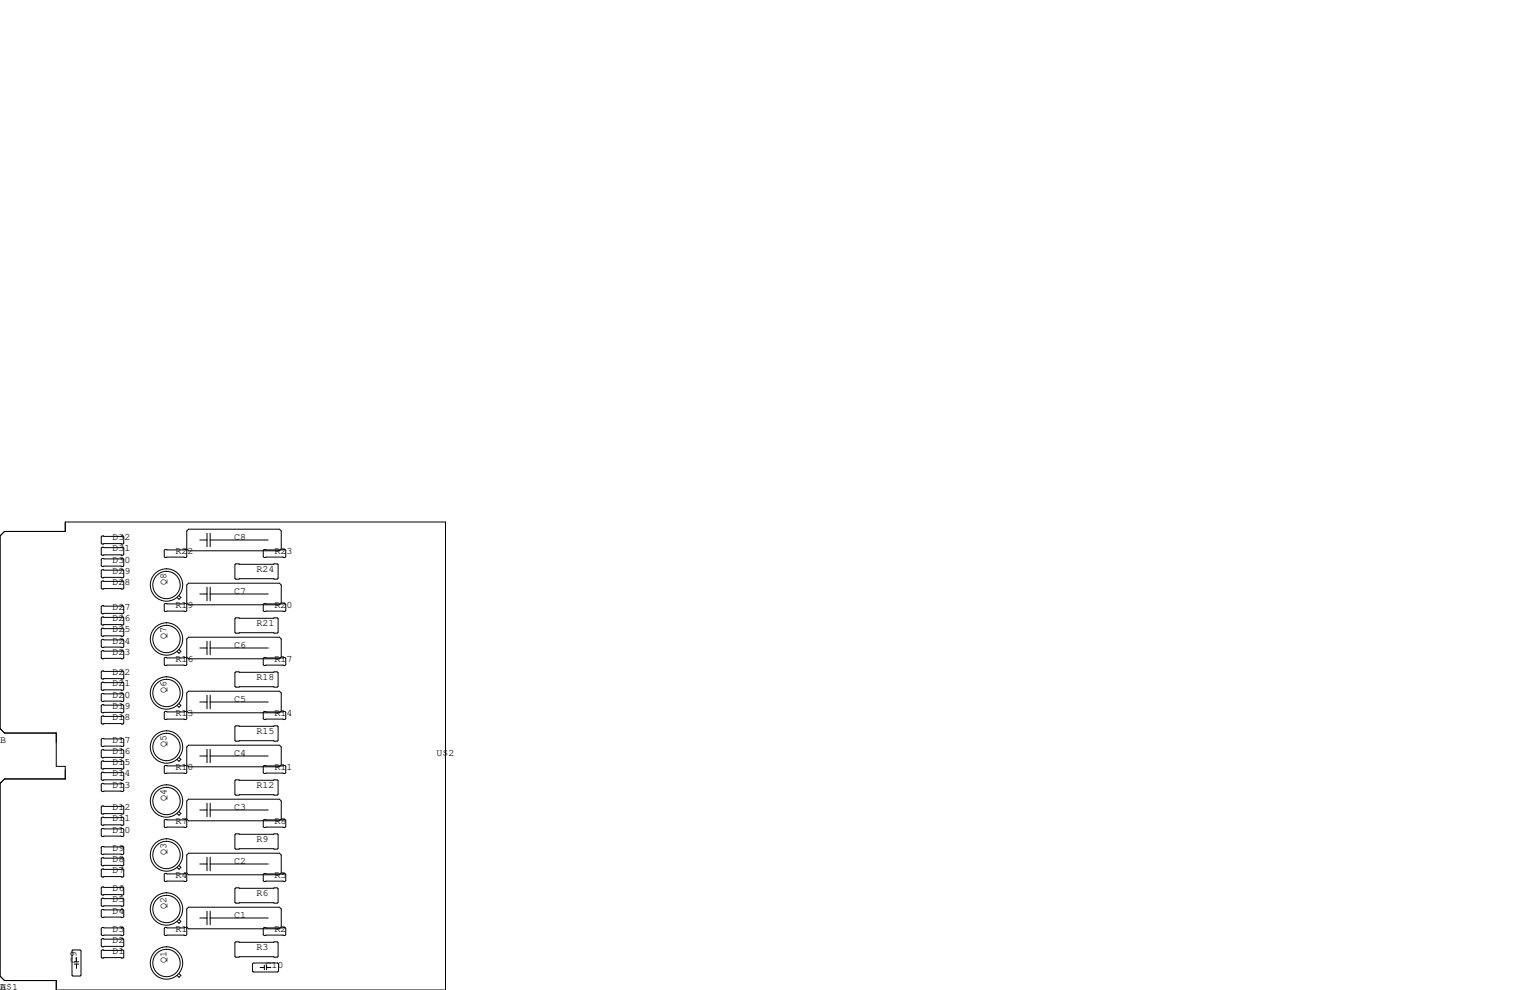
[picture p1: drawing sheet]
<svg xmlns="http://www.w3.org/2000/svg" width="432mm" height="279mm" viewBox="0 0 432 279" stroke-linecap="round" stroke-linejoin="round" font-family="sans-serif">
<g fill="none" stroke="#000" stroke-width=".28">
<path d="M0 151.3l1.3-1.3h17.1v-2.7h107.3v132.1h-109.8v-2.7h-14.6l-1.3-1.2v-54.4l1.3-1.3h17.1v-3.5h-2.5v-9.4h-14.6l-1.3-1.3zM28.8 151.3h5.9l.2 .2v1.8l-.2 .2h-5.9l-.2-.2v-1.8zM28.8 154.4h5.9l.2 .3v1.8l-.2 .2h-5.9l-.2-.2v-1.8zM28.8 157.6h5.9l.2 .3v1.7l-.2 .3h-5.9l-.2-.3v-1.7zM46.6 155.1h5.9l.2 .2v1.8l-.2 .3h-5.9l-.2-.3v-1.8zM52.7 149.9l.5-.5h25.7l.5 .5v5l-.5 .5h-25.7l-.5-.5zM56.4 152.4h2M58.4 150.5v3.8M59.3 150.5v3.8M59.3 152.4h16.4M66.3 159.4l.2-.3h11.7l.3 .3v3.8l-.3 .2h-11.7l-.2-.2zM74.5 155.1h5.9l.2 .2v1.8l-.2 .3h-5.9l-.2-.3v-1.8z"/>
<path d="M28.8 160.8h5.9l.2 .2v1.8l-.2 .3h-5.9l-.2-.3v-1.8zM28.8 164h5.9l.2 .2v1.8l-.2 .2h-5.9l-.2-.2v-1.8zM28.8 170.9h5.9l.2 .3v1.8l-.2 .2h-5.9l-.2-.2v-1.8zM28.8 174.1h5.9l.2 .3v1.7l-.2 .3h-5.9l-.2-.3v-1.7zM28.8 177.3h5.9l.2 .2v1.8l-.2 .3h-5.9l-.2-.3v-1.8zM46.6 170.3h5.9l.2 .3v1.7l-.2 .3h-5.9l-.2-.3v-1.7zM50.5 168.1l.6 .5-.6 .5-.5-.5M52.7 165.1l.5-.5h25.7l.5 .5v5.1l-.5 .5h-25.7l-.5-.5zM56.4 167.6h2M58.4 165.7v3.8M59.3 165.7v3.8M59.3 167.6h16.4"/>
<path d="M66.3 174.6l.2-.2h11.7l.3 .2v3.8l-.3 .3h-11.7l-.2-.3zM74.5 170.3h5.9l.2 .3v1.7l-.2 .3h-5.9l-.2-.3v-1.7zM28.8 180.5h5.9l.2 .2v1.8l-.2 .3h-5.9l-.2-.3v-1.8zM28.8 183.6h5.9l.2 .3v1.8l-.2 .2h-5.9l-.2-.2v-1.8zM28.8 189.4h5.9l.2 .2v1.8l-.2 .2h-5.9l-.2-.2v-1.8zM28.8 192.5h5.9l.2 .3v1.8l-.2 .2h-5.9l-.2-.2v-1.8zM28.8 195.7h5.9l.2 .3v1.7l-.2 .3h-5.9l-.2-.3v-1.7zM28.8 198.9h5.9l.2 .2v1.8l-.2 .3h-5.9l-.2-.3v-1.8zM46.6 185.5h5.9l.2 .3v1.8l-.2 .2h-5.9l-.2-.2v-1.8zM50.5 198.6l.6 .5-.6 .5-.5-.5M50.5 183.3l.6 .5-.6 .6-.5-.6M52.7 180.3l.5-.5h25.7l.5 .5v5.1l-.5 .5h-25.7l-.5-.5z"/>
<path d="M52.7 195.6l.5-.5h25.7l.5 .5v5.1l-.5 .5h-25.7l-.5-.5zM56.4 198.1h2M56.4 182.9h2M58.4 181v3.8M58.4 196.2v3.8M59.3 181v3.8M59.3 196.2v3.8M59.3 198.1h16.4M59.3 182.9h16.4M66.3 189.9l.2-.3h11.7l.3 .3v3.8l-.3 .2h-11.7l-.2-.2zM74.5 185.5h5.9l.2 .3v1.8l-.2 .2h-5.9l-.2-.2v-1.8zM28.8 202.1h5.9l.2 .2v1.8l-.2 .2h-5.9l-.2-.2v-1.8z"/>
<path d="M28.8 208.4h5.9l.2 .3v1.7l-.2 .3h-5.9l-.2-.3v-1.7zM28.8 211.6h5.9l.2 .2v1.8l-.2 .3h-5.9l-.2-.3v-1.8zM28.8 214.8h5.9l.2 .2v1.8l-.2 .2h-5.9l-.2-.2v-1.8zM28.8 217.9h5.9l.2 .3v1.8l-.2 .2h-5.9l-.2-.2v-1.8zM46.6 200.8h5.9l.2 .2v1.8l-.2 .3h-5.9l-.2-.3v-1.8zM46.6 216h5.9l.2 .3v1.8l-.2 .2h-5.9l-.2-.2v-1.8zM50.5 213.8l.6 .5-.6 .6-.5-.6M53.2 210.3h25.7l.5 .5v5.1l-.5 .5h-25.7l-.5-.5v-5.1zM56.4 213.4h2M58.4 211.5v3.8M59.3 211.5v3.8M59.3 213.4h16.4"/>
<path d="M66.3 205.1l.2-.2h11.7l.3 .2v3.8l-.3 .3h-11.7l-.2-.3zM74.5 216h5.9l.2 .3v1.8l-.2 .2h-5.9l-.2-.2v-1.8zM74.5 200.8h5.9l.2 .2v1.8l-.2 .3h-5.9l-.2-.3v-1.8zM28.8 221.1h5.9l.2 .3v1.7l-.2 .3h-5.9l-.2-.3v-1.7zM28.8 227.5h5.9l.2 .2v1.8l-.2 .2h-5.9l-.2-.2v-1.8zM28.8 230.6h5.9l.2 .3v1.8l-.2 .2h-5.9l-.2-.2v-1.8zM28.8 233.8h5.9l.2 .3v1.7l-.2 .3h-5.9l-.2-.3v-1.7zM28.8 238.9h5.9l.2 .2v1.8l-.2 .3h-5.9l-.2-.3v-1.8zM46.6 231.3h5.9l.2 .2v1.8l-.2 .3h-5.9l-.2-.3v-1.8zM50.5 229l.6 .6-.6 .5-.5-.5M52.7 226.1l.5-.5h25.7l.5 .5v5l-.5 .5h-25.7l-.5-.5zM56.4 228.6h2"/>
<path d="M58.4 226.7v3.8M59.3 226.7v3.8M59.3 228.6h16.4M66.3 235.6l.2-.3h11.7l.3 .3v3.8l-.3 .2h-11.7l-.2-.2zM66.3 220.3l.2-.2h11.7l.3 .2v3.9l-.3 .2h-11.7l-.2-.2zM74.5 231.3h5.9l.2 .2v1.8l-.2 .3h-5.9l-.2-.3v-1.8zM28.8 242.1h5.9l.2 .2v1.8l-.2 .2h-5.9l-.2-.2v-1.8zM28.8 245.2h5.9l.2 .3v1.8l-.2 .2h-5.9l-.2-.2v-1.8zM28.8 250.3h5.9l.2 .3v1.7l-.2 .3h-5.9l-.2-.3v-1.7zM28.8 253.5h5.9l.2 .2v1.8l-.2 .3h-5.9l-.2-.3v-1.8zM28.8 256.7h5.9l.2 .2v1.8l-.2 .3h-5.9l-.2-.3v-1.8zM46.4 246.8l.2-.3h5.9l.2 .3v1.7l-.2 .3h-5.9l-.2-.3z"/>
<path d="M50.5 259.5l.6 .5-.6 .6-.5-.6M50.5 244.3l.6 .5-.6 .5-.5-.5M52.7 256.5l.5-.5h25.7l.5 .5v5.1l-.5 .5h-25.7l-.5-.5zM53.2 240.8h25.7l.5 .5v5.1l-.5 .5h-25.7l-.5-.5v-5.1zM56.4 259.1h2M56.4 243.8h2M58.4 241.9v3.8M58.4 257.2v3.8M59.3 241.9v3.8M59.3 257.2v3.8M59.3 259.1h16.4M59.3 243.8h16.4"/>
<path d="M66.3 250.8l.2-.2h11.7l.3 .2v3.8l-.3 .3h-11.7l-.2-.3zM74.3 246.8l.2-.3h5.9l.2 .3v1.7l-.2 .3h-5.9l-.2-.3zM20.6 268.1h2l.3 .3v6.8l-.3 .3h-2l-.3-.3v-6.8zM21 272.1h1.2M21 271.4h1.2M21.6 270.3v1.1M21.6 272.1v1.2M28.8 268.1h5.9l.2 .3v1.7l-.2 .3h-5.9l-.2-.3v-1.7zM28.8 261.7h5.9l.2 .3v1.8l-.2 .2h-5.9l-.2-.2v-1.8zM28.8 264.9h5.9l.2 .3v1.8l-.2 .2h-5.9l-.2-.2v-1.8zM46.4 262l.2-.3h5.9l.2 .3v1.8l-.2 .2h-5.9l-.2-.2zM50.5 274.8l.6 .5-.6 .5-.5-.5"/>
<path d="M66.3 266.1l.2-.3h11.7l.3 .3v3.8l-.3 .2h-11.7l-.2-.2zM71.2 272l.3-.2h6.9l.2 .2v2.1l-.2 .2h-6.9l-.3-.2zM73.4 273h1.2M74.3 262l.2-.3h5.9l.2 .3v1.8l-.2 .2h-5.9l-.2-.2zM74.6 272.4v1.3M75.2 272.4v1.3M75.2 273h1.3"/>
<circle cx="47" cy="165.1" r="3.9"/>
<circle cx="47" cy="165.1" r="4.6"/>
<circle cx="47" cy="180.3" r="3.9"/>
<circle cx="47" cy="195.6" r="3.9"/>
<circle cx="47" cy="180.3" r="4.6"/>
<circle cx="47" cy="195.6" r="4.6"/>
<circle cx="47" cy="210.8" r="3.9"/>
<circle cx="47" cy="210.8" r="4.6"/>
<circle cx="47" cy="226.1" r="3.9"/>
<circle cx="47" cy="226.1" r="4.6"/>
<circle cx="47" cy="241.3" r="3.9"/>
<circle cx="47" cy="256.5" r="3.9"/>
<circle cx="47" cy="256.5" r="4.6"/>
<circle cx="47" cy="241.3" r="4.6"/>
<circle cx="47" cy="271.8" r="3.9"/>
<circle cx="47" cy="271.8" r="4.6"/>
</g>
<g font-size="2.8">
<text x="31.7" y="155.6">D31</text>
<text x="31.7" y="152.4">D32</text>
<text x="66" y="152.4">C8</text>
<text x="31.7" y="161.9">D29</text>
<text x="31.7" y="158.8">D30</text>
<text x="49.5" y="156.2">R22</text>
<text x="72.4" y="161.3">R24</text>
<text x="77.5" y="156.2">R23</text>
<text x="31.7" y="165.1">D28</text>
<text x="47" y="165.1" transform="rotate(-90 47 165.1)">Q8</text>
<text x="66" y="167.6">C7</text>
<text x="31.7" y="172.1">D27</text>
<text x="49.5" y="171.4">R19</text>
<text x="77.5" y="171.4">R20</text>
<text x="31.7" y="178.4">D25</text>
<text x="31.7" y="175.3">D26</text>
<text x="72.4" y="176.5">R21</text>
<text x="31.7" y="184.8">D23</text>
<text x="31.7" y="181.6">D24</text>
<text x="47" y="180.3" transform="rotate(-90 47 180.3)">Q7</text>
<text x="66" y="182.9">C6</text>
<text x="31.7" y="190.5">D22</text>
<text x="49.5" y="186.7">R16</text>
<text x="72.4" y="191.8">R18</text>
<text x="77.5" y="186.7">R17</text>
<text x="31.7" y="196.8">D20</text>
<text x="31.7" y="193.7">D21</text>
<text x="47" y="195.6" transform="rotate(-90 47 195.6)">Q6</text>
<text x="31.7" y="203.2">D18</text>
<text x="31.7" y="200">D19</text>
<text x="49.5" y="201.9">R13</text>
<text x="66" y="198.1">C5</text>
<text x="77.5" y="201.9">R14</text>
<text x="0" y="209.5">B</text>
<text x="31.7" y="209.5">D17</text>
<text x="72.4" y="207">R15</text>
<text x="31.7" y="215.9">D15</text>
<text x="31.7" y="212.7">D16</text>
<text x="47" y="210.8" transform="rotate(-90 47 210.8)">Q5</text>
<text x="66" y="213.4">C4</text>
<text x="123.2" y="213.4">U$2</text>
<text x="31.7" y="219.1">D14</text>
<text x="49.5" y="217.2">R10</text>
<text x="77.5" y="217.2">R11</text>
<text x="31.7" y="222.2">D13</text>
<text x="47" y="226.1" transform="rotate(-90 47 226.1)">Q4</text>
<text x="72.4" y="222.2">R12</text>
<text x="31.7" y="231.8">D11</text>
<text x="31.7" y="228.6">D12</text>
<text x="49.5" y="232.4">R7</text>
<text x="66" y="228.6">C3</text>
<text x="77.5" y="232.4">R8</text>
<text x="31.7" y="234.9">D10</text>
<text x="72.4" y="237.5">R9</text>
<text x="31.7" y="243.2">D8</text>
<text x="31.7" y="240">D9</text>
<text x="47" y="241.3" transform="rotate(-90 47 241.3)">Q3</text>
<text x="66" y="243.8">C2</text>
<text x="31.7" y="251.5">D6</text>
<text x="31.7" y="246.4">D7</text>
<text x="49.5" y="247.6">R4</text>
<text x="77.5" y="247.6">R5</text>
<text x="31.7" y="257.8">D4</text>
<text x="31.7" y="254.6">D5</text>
<text x="47" y="256.5" transform="rotate(-90 47 256.5)">Q2</text>
<text x="72.4" y="252.7">R6</text>
<text x="31.7" y="262.9">D3</text>
<text x="49.5" y="262.9">R1</text>
<text x="66" y="259.1">C1</text>
<text x="77.5" y="262.9">R2</text>
<text x="31.7" y="269.2">D1</text>
<text x="31.7" y="266.1">D2</text>
<text x="72.4" y="268">R3</text>
<text x="21.6" y="271.8" transform="rotate(-90 21.6 271.8)">C9</text>
<text x="47" y="271.8" transform="rotate(-90 47 271.8)">Q1</text>
<text x="74.9" y="273">C10</text>
<text x="0" y="279.4">A</text>
<text x="0" y="279.4">U$1</text>
</g>
</svg>
